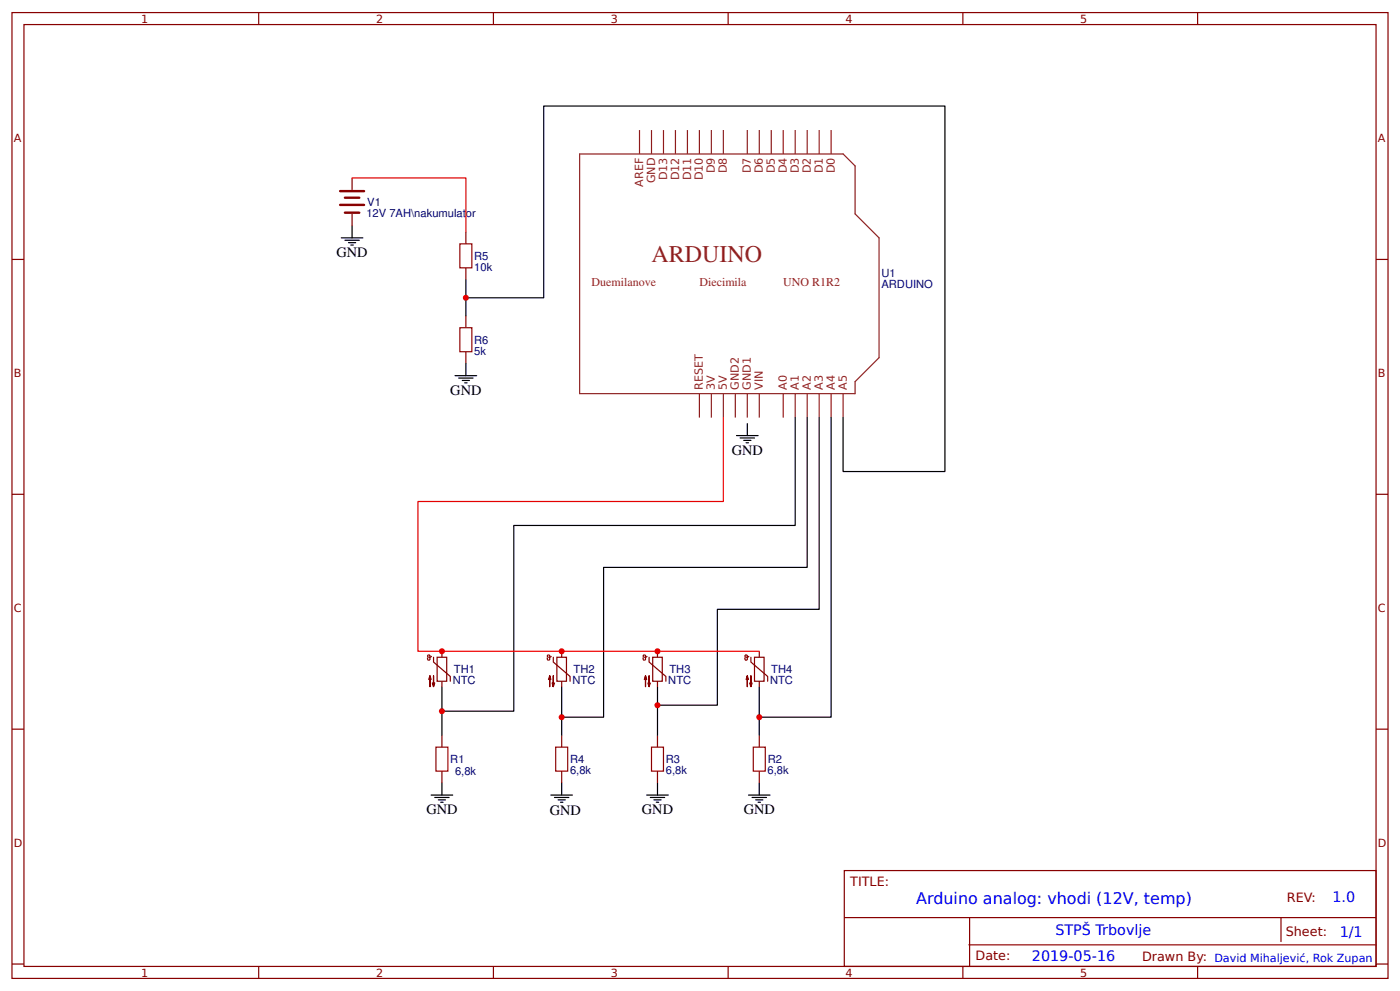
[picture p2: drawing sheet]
<svg xmlns="http://www.w3.org/2000/svg" width="309mm" height="219mm" viewBox="0 0 309 219" stroke-linecap="round" stroke-linejoin="round" font-family="sans-serif">
<g fill="none" stroke="#800" stroke-width=".26">
<path d="M2.6 2.8h304.1v213.2h-304.1zM5.3 5.4h298.7v208h-298.7zM57.1 2.8v2.6M109 2.8v2.6M160.9 2.8v2.6M212.7 2.8v2.6M264.6 2.8v2.6M77.8 39.3v2.6M2.6 57.3h2.7M77.8 47.2v2.7M102.9 51.2v2.6M102.9 59.1v2.7"/>
<path d="M304 57.3h2.7M102.9 69.7v2.7M102.9 77.7v2.6M2.6 109.1h2.7M304 109.1h2.7M2.6 161h2.7M97.6 162.3v2.7M97.6 170.3v2.6M124.1 162.3v2.7M124.1 170.3v2.6M145.3 162.3v2.7M145.3 170.3v2.6"/>
<path d="M167.7 162.3v2.7M167.7 170.3v2.6M304 161h2.7M186.5 192.2h117.5v21.2h-117.5zM2.6 212.9h2.7M57.1 213.4v2.6M109 213.4v2.6M160.9 213.4v2.6M186.6 202.6h117.3M212.7 213.4v2.6M214.2 202.6v10.6M264.6 213.4v2.6"/>
<path d="M283 202.6v5.3M304 212.9h2.7"/>
</g>
<g fill="none" stroke="#8d2323" stroke-width=".26">
<path d="M128.1 34h58.2l2.6 2.6v10.6l5.3 5.3v26.5l-5.3 5.3v2.6h-60.8zM141.3 28.7v5.3M143.9 28.7v5.3M146.6 28.7v5.3M149.2 28.7v5.3M151.9 28.7v5.3M154.5 28.7v5.3M157.2 28.7v5.3M159.8 28.7v5.3M165.1 28.7v5.3M167.7 28.7v5.3M170.4 28.7v5.3"/>
<path d="M173 28.7v5.3M175.7 28.7v5.3M178.3 28.7v5.3M181 28.7v5.3M183.6 28.7v5.3M154.5 86.9v5.3M157.2 86.9v5.3M159.8 86.9v5.3M162.5 86.9v5.3M165.1 86.9v5.3M167.7 86.9v5.3M173 86.9v5.3"/>
<path d="M175.7 86.9v5.3M178.3 86.9v5.3M181 86.9v5.3M183.6 86.9v5.3M186.3 86.9v5.3"/>
</g>
<g fill="#840000" stroke="#840000" stroke-width=".26">
<path d="M95 149.2l.2 .8h-.5l.3-.8v2.4z"/>
<path d="M95.8 149.2v2.4l-.3-.8h.5l-.2 .8z"/>
<path d="M121.4 149.2l.3 .8h-.5l.2-.8v2.4z"/>
<path d="M122.2 149.2v2.4l-.2-.8h.5l-.3 .8z"/>
<path d="M142.6 149.2l.3 .8h-.6l.3-.8v2.4z"/>
<path d="M143.4 149.2v2.4l-.3-.8h.6l-.3 .8z"/>
<path d="M165.1 149.2l.3 .8h-.6l.3-.8v2.4z"/>
<path d="M165.9 149.2v2.4l-.3-.8h.6l-.3 .8z"/>
</g>
<g fill="none" stroke="#840000" stroke-width=".26">
<path d="M95.4 144.8a.48 .48 0 0 1-.5 .4 .48 .48 0 0 1-.4-.3l.1-.3 .3 .1v1h-.3l-.3-.4M95.8 145.1v1.1l3.7 3.2v1M96.6 145.1h2.1v5.3h-2.1zM97.6 143.8v1.3M97.6 150.4v1.3M121.8 144.8a.48 .48 0 0 1-.4 .4 .48 .48 0 0 1-.5-.3l.1-.3 .4 .1v1h-.4l-.2-.4M122.2 145.1v1.1l3.7 3.2v1M123 145.1h2.1v5.3h-2.1zM124.1 143.8v1.3M124.1 150.4v1.3M141.9 145.3l.2 .2M143 144.8a.48 .48 0 0 1-.5 .4 .48 .48 0 0 1-.4-.3l.2-.3 .3 .3v.8h-.4l-.1-.2"/>
<path d="M143.4 145.1v1.1l3.7 3.2v1M144.2 145.1h2.1v5.3h-2.1zM145.3 143.8v1.3M145.3 150.4v1.3M165.5 144.8a.48 .48 0 0 1-.5 .4 .48 .48 0 0 1-.4-.3l.1-.3 .4 .1v1h-.4l-.3-.4M165.9 145.1v1.1l3.7 3.2v1M166.7 145.1h2.1v5.3h-2.1zM167.7 143.8v1.3M167.7 150.4v1.3"/>
</g>
<path d="M101.6 53.8h2.6v5.3h-2.6zM101.6 72.4h2.6v5.3h-2.6zM96.3 165h2.7v5.3h-2.7zM122.8 165h2.6v5.3h-2.6zM143.9 165h2.7v5.3h-2.7zM166.4 165h2.7v5.3h-2.7z" fill="none" stroke="#a00000" stroke-width=".26"/>
<g fill="none" stroke="#000" stroke-width=".26">
<path d="M75.4 52.5h4.8M76.2 53h3.2M77 53.6h1.6M77.5 54.1h.6M77.8 49.9v2.6M102.9 65.7h17.2v-42.3h88.7v80.7h-22.5v-11.9M102.9 61.8v7.9M100.5 82.9h4.8M101.3 83.5h3.2M102.1 84h1.6M102.7 84.5h.5M102.9 80.3v2.6"/>
<path d="M162.7 96.2h4.8M163.5 96.7h3.2M164.3 97.2h1.6M164.8 97.8h.6M165.1 93.5v2.7M175.7 92.2v23.8h-62.2v41h-15.9M178.3 92.2v33.1h-45v33.1h-9.2M181 92.2v42.3h-22.5v21.2h-13.2M183.6 92.2v66.2h-15.9M97.6 151.7v10.6M124.1 151.7v10.6M145.3 151.7v10.6"/>
<path d="M167.7 151.7v10.6M95.2 175.6h4.8M96 176.1h3.2M96.8 176.6h1.6M97.4 177.1h.5M97.6 172.9v2.7M121.7 175.6h4.8M122.5 176.1h3.2M123.3 176.6h1.6M123.8 177.1h.6M124.1 172.9v2.7M142.9 175.6h4.7"/>
<path d="M143.7 176.1h3.1M144.5 176.6h1.5M145 177.1h.5M145.3 172.9v2.7M165.4 175.6h4.7M166.2 176.1h3.1M167 176.6h1.5M167.5 177.1h.5M167.7 172.9v2.7"/>
</g>
<path d="M77.8 39.3h25.1v11.9M159.8 92.2v18.5h-67.5v33.1h75.4" fill="none" stroke="#f00" stroke-width=".26"/>
<path d="M75.1 45.2h5.3M75.1 42.2h5.3M76.2 43.7h3.2M76.2 47h3.2" fill="none" stroke="#800" stroke-width=".53"/>
<path d="M214 208.6h90" fill="none" stroke="#900" stroke-width=".26"/>
<g fill="#c00">
<circle cx="167.7" cy="158.4" r=".66"/>
<circle cx="124.1" cy="158.4" r=".66"/>
<circle cx="124.1" cy="143.8" r=".66"/>
<circle cx="97.6" cy="143.8" r=".66"/>
<circle cx="102.9" cy="65.7" r=".66"/>
<circle cx="145.3" cy="143.8" r=".66"/>
<circle cx="97.6" cy="157" r=".66"/>
<circle cx="145.3" cy="155.7" r=".66"/>
</g>
<text font-size="5.3" fill="#8d2323" x="143.9" y="57.8">ARDUINO</text>
<text font-size="3.5" fill="#00f" x="202.4" y="199.5">Arduino analog: vhodi (12V, temp)</text>
<g font-size="3.2">
<text x="74.3" y="56.8">GND</text>
<text x="99.5" y="87.2">GND</text>
<text x="161.7" y="100.4">GND</text>
<text x="94.2" y="179.8">GND</text>
<text x="121.4" y="180">GND</text>
<text x="141.8" y="179.8">GND</text>
<text x="164.3" y="179.8">GND</text>
</g>
<g font-size="3.2" fill="#00f">
<text x="294.4" y="199.2">1.0</text>
<text x="233.2" y="206.3">STPŠ Trbovlje</text>
<text x="296" y="206.9">1/1</text>
<text x="228" y="212.2">2019-05-16</text>
</g>
<g font-size="2.8" fill="#800">
<text x="187.9" y="195.7">TITLE:</text>
<text x="284.3" y="199.2">REV:</text>
<text x="284.1" y="206.8">Sheet:</text>
<text x="215.5" y="212.1">Date:</text>
<text x="252.3" y="212.1">Drawn By:</text>
</g>
<g font-size="2.6" fill="#8d2323">
<text x="130.7" y="63.1">Duemilanove</text>
<text x="154.5" y="63.1">Diecimila</text>
<text x="173" y="63.1">UNO R1R2</text>
</g>
<g font-size="2.5" fill="#800">
<text x="31.2" y="5">1</text>
<text x="83.1" y="5">2</text>
<text x="134.9" y="5">3</text>
<text x="186.8" y="5">4</text>
<text x="238.7" y="5">5</text>
<text x="3" y="31.4">A</text>
<text x="304.4" y="31.4">A</text>
<text x="3" y="83.2">B</text>
<text x="304.4" y="83.2">B</text>
<text x="3" y="135.1">C</text>
<text x="304.4" y="135.1">C</text>
<text x="3" y="186.9">D</text>
<text x="304.4" y="186.9">D</text>
<text x="31.2" y="215.6">1</text>
<text x="83.1" y="215.6">2</text>
<text x="134.9" y="215.6">3</text>
<text x="186.8" y="215.6">4</text>
<text x="238.7" y="215.6">5</text>
</g>
<g font-size="2.5" fill="#8d2323">
<text x="142.1" y="41.2" transform="rotate(-90 142.1 41.2)">AREF</text>
<text x="144.7" y="40.5" transform="rotate(-90 144.7 40.5)">GND</text>
<text x="147.4" y="39.8" transform="rotate(-90 147.4 39.8)">D13</text>
<text x="150" y="39.8" transform="rotate(-90 150 39.8)">D12</text>
<text x="152.7" y="39.8" transform="rotate(-90 152.7 39.8)">D11</text>
<text x="155.3" y="39.8" transform="rotate(-90 155.3 39.8)">D10</text>
<text x="158" y="38.3" transform="rotate(-90 158 38.3)">D9</text>
<text x="160.6" y="38.3" transform="rotate(-90 160.6 38.3)">D8</text>
<text x="165.9" y="38.3" transform="rotate(-90 165.9 38.3)">D7</text>
<text x="168.5" y="38.3" transform="rotate(-90 168.5 38.3)">D6</text>
<text x="171.2" y="38.3" transform="rotate(-90 171.2 38.3)">D5</text>
<text x="173.8" y="38.3" transform="rotate(-90 173.8 38.3)">D4</text>
<text x="176.5" y="38.3" transform="rotate(-90 176.5 38.3)">D3</text>
<text x="179.1" y="38.3" transform="rotate(-90 179.1 38.3)">D2</text>
<text x="181.8" y="38.3" transform="rotate(-90 181.8 38.3)">D1</text>
<text x="184.4" y="38.3" transform="rotate(-90 184.4 38.3)">D0</text>
<text x="155.3" y="86.1" transform="rotate(-90 155.3 86.1)">RESET</text>
<text x="158" y="86.1" transform="rotate(-90 158 86.1)">3V</text>
<text x="160.6" y="86.1" transform="rotate(-90 160.6 86.1)">5V</text>
<text x="163.2" y="86.1" transform="rotate(-90 163.2 86.1)">GND2</text>
<text x="165.9" y="86.1" transform="rotate(-90 165.9 86.1)">GND1</text>
<text x="168.5" y="86.1" transform="rotate(-90 168.5 86.1)">VIN</text>
<text x="173.8" y="86.1" transform="rotate(-90 173.8 86.1)">A0</text>
<text x="176.5" y="86.1" transform="rotate(-90 176.5 86.1)">A1</text>
<text x="179.1" y="86.1" transform="rotate(-90 179.1 86.1)">A2</text>
<text x="181.8" y="86.1" transform="rotate(-90 181.8 86.1)">A3</text>
<text x="184.4" y="86.1" transform="rotate(-90 184.4 86.1)">A4</text>
<text x="187.1" y="86.1" transform="rotate(-90 187.1 86.1)">A5</text>
</g>
<g font-size="2.5" fill="#000080">
<text x="81" y="47.8">12V 7AH\nakumulator</text>
<text x="81.1" y="45.4">V1</text>
<text x="104.8" y="59.8">10k</text>
<text x="104.8" y="57.3">R5</text>
<text x="194.7" y="63.6">ARDUINO</text>
<text x="194.7" y="61.3">U1</text>
<text x="104.8" y="75.9">R6</text>
<text x="104.8" y="78.3">5k</text>
<text x="100.3" y="148.6">TH1</text>
<text x="126.7" y="148.6">TH2</text>
<text x="147.9" y="148.6">TH3</text>
<text x="170.4" y="148.6">TH4</text>
<text x="100" y="150.9">NTC</text>
<text x="126.5" y="150.9">NTC</text>
<text x="147.6" y="150.9">NTC</text>
<text x="170.1" y="150.9">NTC</text>
<text x="99.5" y="168.4">R1</text>
<text x="100.5" y="171.1">6,8k</text>
<text x="125.9" y="170.8">6,8k</text>
<text x="125.9" y="168.4">R4</text>
<text x="147.1" y="170.8">6,8k</text>
<text x="147.1" y="168.4">R3</text>
<text x="169.6" y="170.8">6,8k</text>
<text x="169.6" y="168.4">R2</text>
</g>
<text font-size="2.5" fill="#00f" x="268.3" y="212.4">David Mihaljević, Rok Zupan</text>
</svg>
